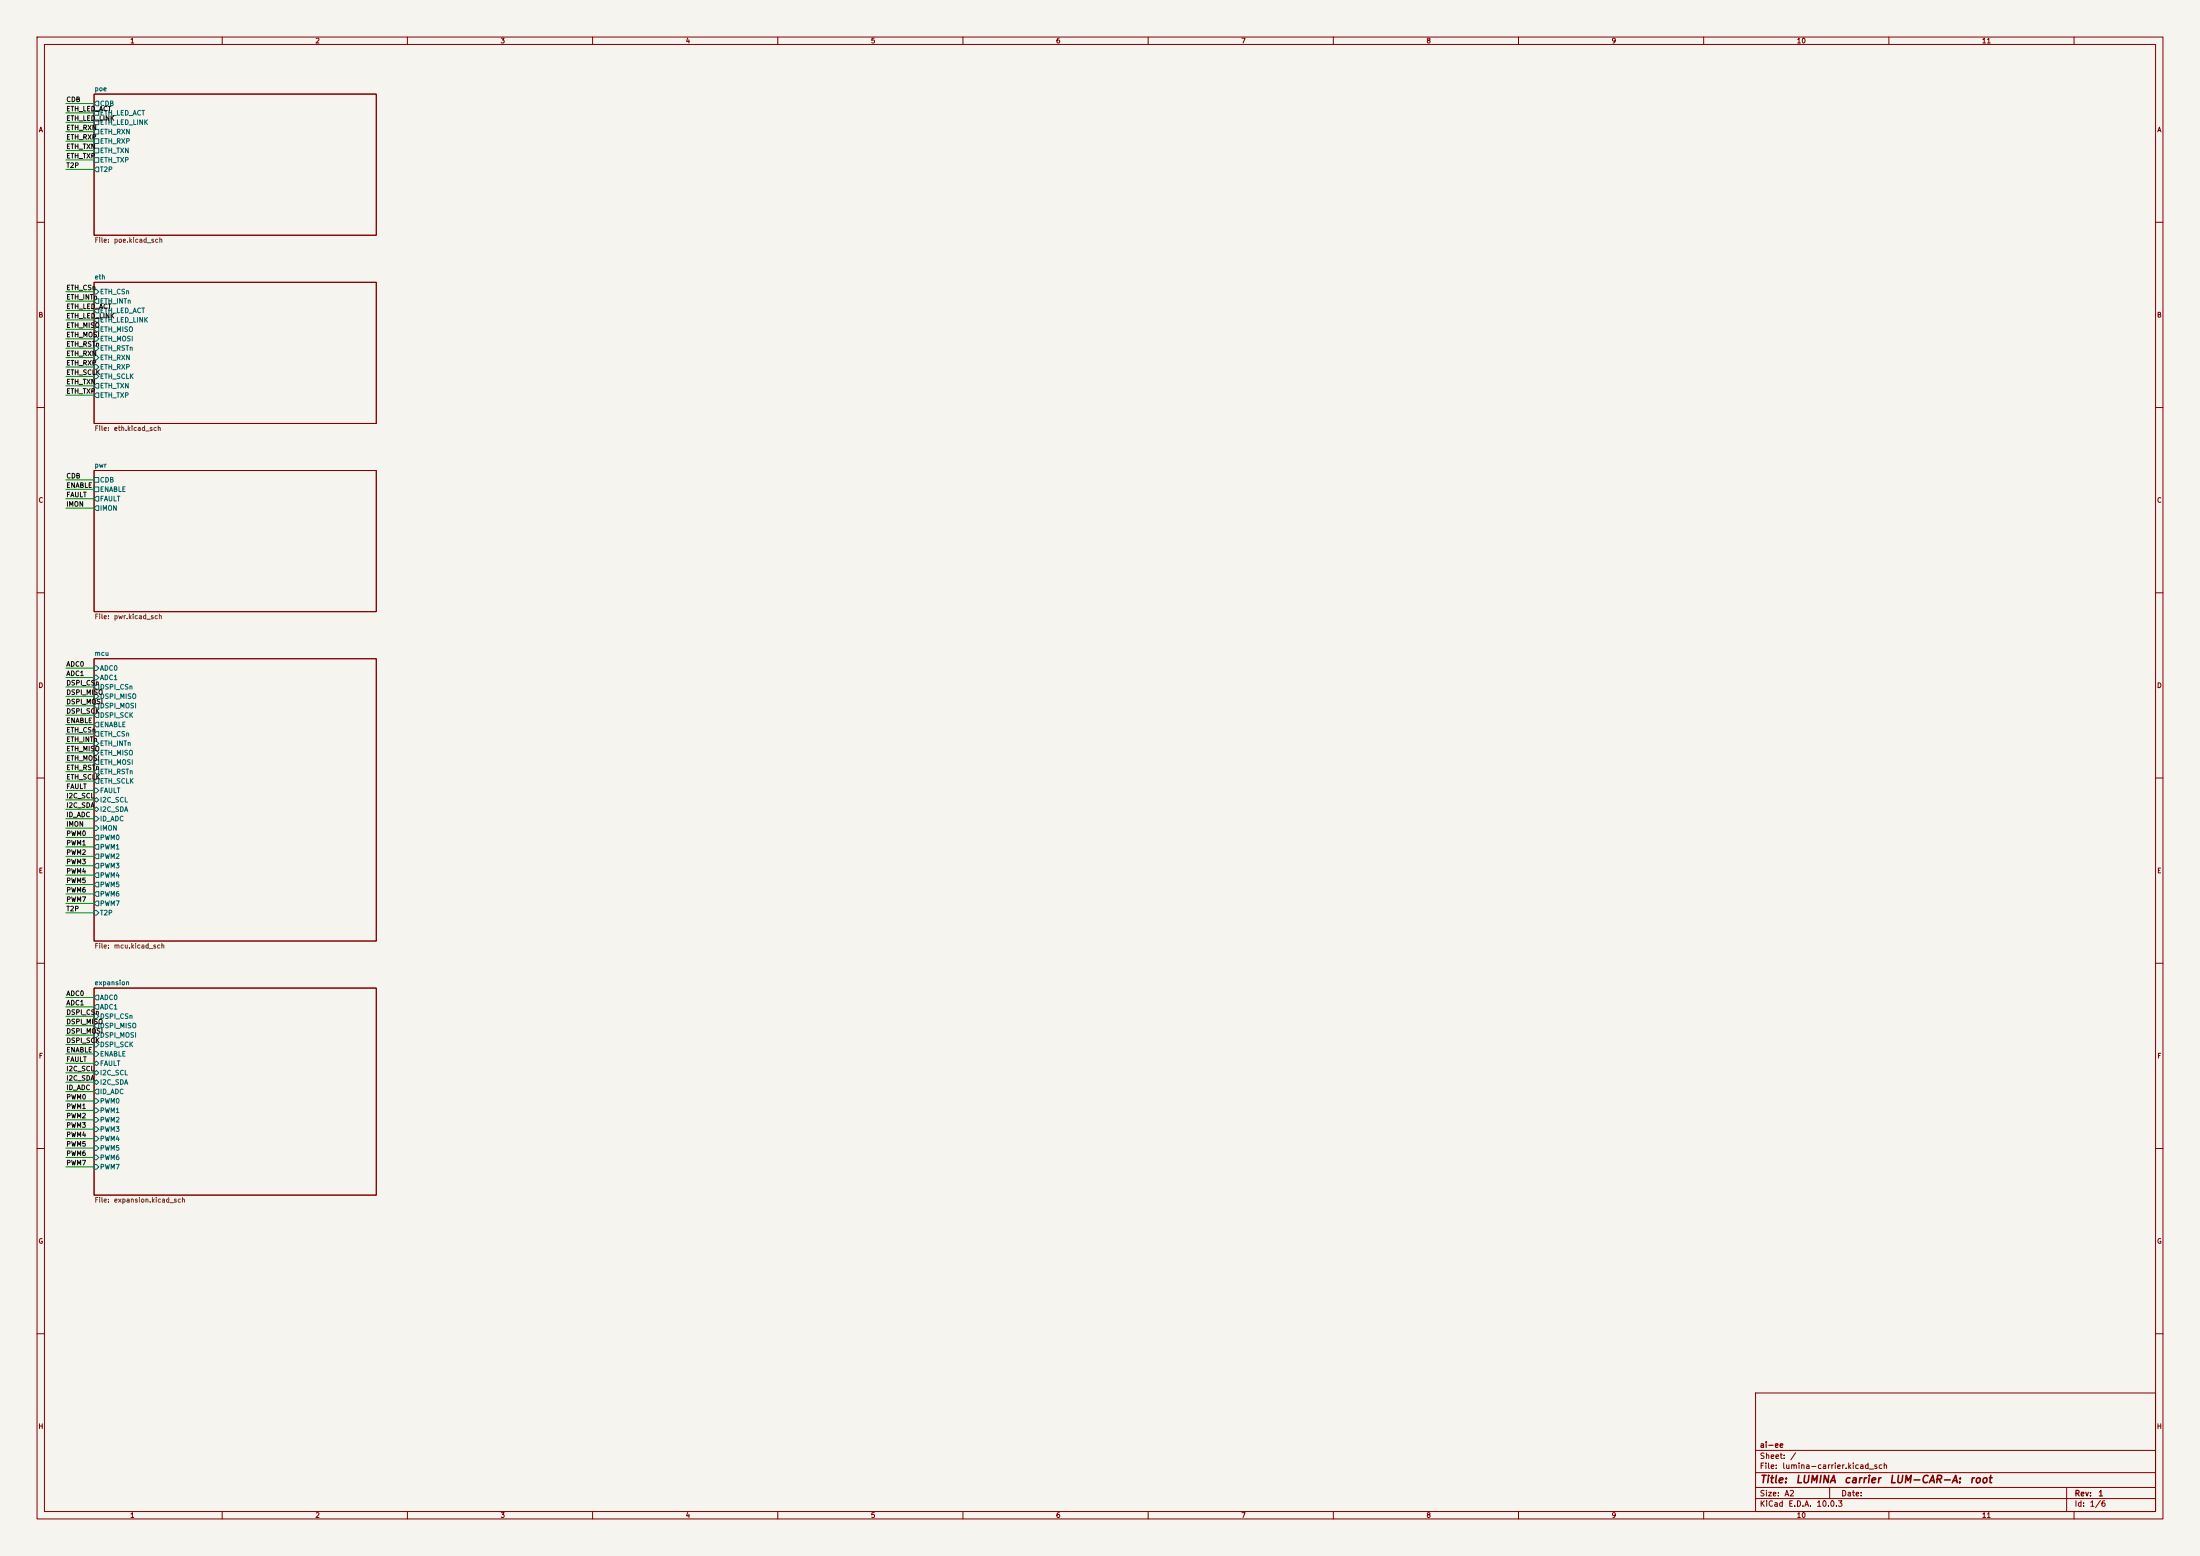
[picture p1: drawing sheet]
(kicad_sch
 (version 20250114)
 (generator "eeschema")
 (generator_version "9.0")
 (paper "A2")
 (title_block
  (title "LUMINA carrier LUM-CAR-A: root")
  (rev "1")
  (company "ai-ee"))
 (lib_symbols)
 (wire
  (pts (xy 25.4 27.94) (xy 17.78 27.94))
  (stroke (width 0) (type default)))
 (wire
  (pts (xy 25.4 30.48) (xy 17.78 30.48))
  (stroke (width 0) (type default)))
 (wire
  (pts (xy 25.4 33.02) (xy 17.78 33.02))
  (stroke (width 0) (type default)))
 (wire
  (pts (xy 25.4 35.56) (xy 17.78 35.56))
  (stroke (width 0) (type default)))
 (wire
  (pts (xy 25.4 38.1) (xy 17.78 38.1))
  (stroke (width 0) (type default)))
 (wire
  (pts (xy 25.4 40.64) (xy 17.78 40.64))
  (stroke (width 0) (type default)))
 (wire
  (pts (xy 25.4 43.18) (xy 17.78 43.18))
  (stroke (width 0) (type default)))
 (wire
  (pts (xy 25.4 45.72) (xy 17.78 45.72))
  (stroke (width 0) (type default)))
 (wire
  (pts (xy 25.4 78.74) (xy 17.78 78.74))
  (stroke (width 0) (type default)))
 (wire
  (pts (xy 25.4 81.28) (xy 17.78 81.28))
  (stroke (width 0) (type default)))
 (wire
  (pts (xy 25.4 83.82) (xy 17.78 83.82))
  (stroke (width 0) (type default)))
 (wire
  (pts (xy 25.4 86.36) (xy 17.78 86.36))
  (stroke (width 0) (type default)))
 (wire
  (pts (xy 25.4 88.9) (xy 17.78 88.9))
  (stroke (width 0) (type default)))
 (wire
  (pts (xy 25.4 91.44) (xy 17.78 91.44))
  (stroke (width 0) (type default)))
 (wire
  (pts (xy 25.4 93.98) (xy 17.78 93.98))
  (stroke (width 0) (type default)))
 (wire
  (pts (xy 25.4 96.52) (xy 17.78 96.52))
  (stroke (width 0) (type default)))
 (wire
  (pts (xy 25.4 99.06) (xy 17.78 99.06))
  (stroke (width 0) (type default)))
 (wire
  (pts (xy 25.4 101.6) (xy 17.78 101.6))
  (stroke (width 0) (type default)))
 (wire
  (pts (xy 25.4 104.14) (xy 17.78 104.14))
  (stroke (width 0) (type default)))
 (wire
  (pts (xy 25.4 106.68) (xy 17.78 106.68))
  (stroke (width 0) (type default)))
 (wire
  (pts (xy 25.4 129.54) (xy 17.78 129.54))
  (stroke (width 0) (type default)))
 (wire
  (pts (xy 25.4 132.08) (xy 17.78 132.08))
  (stroke (width 0) (type default)))
 (wire
  (pts (xy 25.4 134.62) (xy 17.78 134.62))
  (stroke (width 0) (type default)))
 (wire
  (pts (xy 25.4 137.16) (xy 17.78 137.16))
  (stroke (width 0) (type default)))
 (wire
  (pts (xy 25.4 180.34) (xy 17.78 180.34))
  (stroke (width 0) (type default)))
 (wire
  (pts (xy 25.4 182.88) (xy 17.78 182.88))
  (stroke (width 0) (type default)))
 (wire
  (pts (xy 25.4 185.42) (xy 17.78 185.42))
  (stroke (width 0) (type default)))
 (wire
  (pts (xy 25.4 187.96) (xy 17.78 187.96))
  (stroke (width 0) (type default)))
 (wire
  (pts (xy 25.4 190.5) (xy 17.78 190.5))
  (stroke (width 0) (type default)))
 (wire
  (pts (xy 25.4 193.04) (xy 17.78 193.04))
  (stroke (width 0) (type default)))
 (wire
  (pts (xy 25.4 195.58) (xy 17.78 195.58))
  (stroke (width 0) (type default)))
 (wire
  (pts (xy 25.4 198.12) (xy 17.78 198.12))
  (stroke (width 0) (type default)))
 (wire
  (pts (xy 25.4 200.66) (xy 17.78 200.66))
  (stroke (width 0) (type default)))
 (wire
  (pts (xy 25.4 203.2) (xy 17.78 203.2))
  (stroke (width 0) (type default)))
 (wire
  (pts (xy 25.4 205.74) (xy 17.78 205.74))
  (stroke (width 0) (type default)))
 (wire
  (pts (xy 25.4 208.28) (xy 17.78 208.28))
  (stroke (width 0) (type default)))
 (wire
  (pts (xy 25.4 210.82) (xy 17.78 210.82))
  (stroke (width 0) (type default)))
 (wire
  (pts (xy 25.4 213.36) (xy 17.78 213.36))
  (stroke (width 0) (type default)))
 (wire
  (pts (xy 25.4 215.9) (xy 17.78 215.9))
  (stroke (width 0) (type default)))
 (wire
  (pts (xy 25.4 218.44) (xy 17.78 218.44))
  (stroke (width 0) (type default)))
 (wire
  (pts (xy 25.4 220.98) (xy 17.78 220.98))
  (stroke (width 0) (type default)))
 (wire
  (pts (xy 25.4 223.52) (xy 17.78 223.52))
  (stroke (width 0) (type default)))
 (wire
  (pts (xy 25.4 226.06) (xy 17.78 226.06))
  (stroke (width 0) (type default)))
 (wire
  (pts (xy 25.4 228.6) (xy 17.78 228.6))
  (stroke (width 0) (type default)))
 (wire
  (pts (xy 25.4 231.14) (xy 17.78 231.14))
  (stroke (width 0) (type default)))
 (wire
  (pts (xy 25.4 233.68) (xy 17.78 233.68))
  (stroke (width 0) (type default)))
 (wire
  (pts (xy 25.4 236.22) (xy 17.78 236.22))
  (stroke (width 0) (type default)))
 (wire
  (pts (xy 25.4 238.76) (xy 17.78 238.76))
  (stroke (width 0) (type default)))
 (wire
  (pts (xy 25.4 241.3) (xy 17.78 241.3))
  (stroke (width 0) (type default)))
 (wire
  (pts (xy 25.4 243.84) (xy 17.78 243.84))
  (stroke (width 0) (type default)))
 (wire
  (pts (xy 25.4 246.38) (xy 17.78 246.38))
  (stroke (width 0) (type default)))
 (wire
  (pts (xy 25.4 269.24) (xy 17.78 269.24))
  (stroke (width 0) (type default)))
 (wire
  (pts (xy 25.4 271.78) (xy 17.78 271.78))
  (stroke (width 0) (type default)))
 (wire
  (pts (xy 25.4 274.32) (xy 17.78 274.32))
  (stroke (width 0) (type default)))
 (wire
  (pts (xy 25.4 276.86) (xy 17.78 276.86))
  (stroke (width 0) (type default)))
 (wire
  (pts (xy 25.4 279.4) (xy 17.78 279.4))
  (stroke (width 0) (type default)))
 (wire
  (pts (xy 25.4 281.94) (xy 17.78 281.94))
  (stroke (width 0) (type default)))
 (wire
  (pts (xy 25.4 284.48) (xy 17.78 284.48))
  (stroke (width 0) (type default)))
 (wire
  (pts (xy 25.4 287.02) (xy 17.78 287.02))
  (stroke (width 0) (type default)))
 (wire
  (pts (xy 25.4 289.56) (xy 17.78 289.56))
  (stroke (width 0) (type default)))
 (wire
  (pts (xy 25.4 292.1) (xy 17.78 292.1))
  (stroke (width 0) (type default)))
 (wire
  (pts (xy 25.4 294.64) (xy 17.78 294.64))
  (stroke (width 0) (type default)))
 (wire
  (pts (xy 25.4 297.18) (xy 17.78 297.18))
  (stroke (width 0) (type default)))
 (wire
  (pts (xy 25.4 299.72) (xy 17.78 299.72))
  (stroke (width 0) (type default)))
 (wire
  (pts (xy 25.4 302.26) (xy 17.78 302.26))
  (stroke (width 0) (type default)))
 (wire
  (pts (xy 25.4 304.8) (xy 17.78 304.8))
  (stroke (width 0) (type default)))
 (wire
  (pts (xy 25.4 307.34) (xy 17.78 307.34))
  (stroke (width 0) (type default)))
 (wire
  (pts (xy 25.4 309.88) (xy 17.78 309.88))
  (stroke (width 0) (type default)))
 (wire
  (pts (xy 25.4 312.42) (xy 17.78 312.42))
  (stroke (width 0) (type default)))
 (wire
  (pts (xy 25.4 314.96) (xy 17.78 314.96))
  (stroke (width 0) (type default)))
 (label "CDB"
  (at 17.78 27.94 0)
  (effects (font (size 1.27 1.27)) (justify left bottom)))
 (label "ETH_LED_ACT"
  (at 17.78 30.48 0)
  (effects (font (size 1.27 1.27)) (justify left bottom)))
 (label "ETH_LED_LINK"
  (at 17.78 33.02 0)
  (effects (font (size 1.27 1.27)) (justify left bottom)))
 (label "ETH_RXN"
  (at 17.78 35.56 0)
  (effects (font (size 1.27 1.27)) (justify left bottom)))
 (label "ETH_RXP"
  (at 17.78 38.1 0)
  (effects (font (size 1.27 1.27)) (justify left bottom)))
 (label "ETH_TXN"
  (at 17.78 40.64 0)
  (effects (font (size 1.27 1.27)) (justify left bottom)))
 (label "ETH_TXP"
  (at 17.78 43.18 0)
  (effects (font (size 1.27 1.27)) (justify left bottom)))
 (label "T2P"
  (at 17.78 45.72 0)
  (effects (font (size 1.27 1.27)) (justify left bottom)))
 (label "ETH_CSn"
  (at 17.78 78.74 0)
  (effects (font (size 1.27 1.27)) (justify left bottom)))
 (label "ETH_INTn"
  (at 17.78 81.28 0)
  (effects (font (size 1.27 1.27)) (justify left bottom)))
 (label "ETH_LED_ACT"
  (at 17.78 83.82 0)
  (effects (font (size 1.27 1.27)) (justify left bottom)))
 (label "ETH_LED_LINK"
  (at 17.78 86.36 0)
  (effects (font (size 1.27 1.27)) (justify left bottom)))
 (label "ETH_MISO"
  (at 17.78 88.9 0)
  (effects (font (size 1.27 1.27)) (justify left bottom)))
 (label "ETH_MOSI"
  (at 17.78 91.44 0)
  (effects (font (size 1.27 1.27)) (justify left bottom)))
 (label "ETH_RSTn"
  (at 17.78 93.98 0)
  (effects (font (size 1.27 1.27)) (justify left bottom)))
 (label "ETH_RXN"
  (at 17.78 96.52 0)
  (effects (font (size 1.27 1.27)) (justify left bottom)))
 (label "ETH_RXP"
  (at 17.78 99.06 0)
  (effects (font (size 1.27 1.27)) (justify left bottom)))
 (label "ETH_SCLK"
  (at 17.78 101.6 0)
  (effects (font (size 1.27 1.27)) (justify left bottom)))
 (label "ETH_TXN"
  (at 17.78 104.14 0)
  (effects (font (size 1.27 1.27)) (justify left bottom)))
 (label "ETH_TXP"
  (at 17.78 106.68 0)
  (effects (font (size 1.27 1.27)) (justify left bottom)))
 (label "CDB"
  (at 17.78 129.54 0)
  (effects (font (size 1.27 1.27)) (justify left bottom)))
 (label "ENABLE"
  (at 17.78 132.08 0)
  (effects (font (size 1.27 1.27)) (justify left bottom)))
 (label "FAULT"
  (at 17.78 134.62 0)
  (effects (font (size 1.27 1.27)) (justify left bottom)))
 (label "IMON"
  (at 17.78 137.16 0)
  (effects (font (size 1.27 1.27)) (justify left bottom)))
 (label "ADC0"
  (at 17.78 180.34 0)
  (effects (font (size 1.27 1.27)) (justify left bottom)))
 (label "ADC1"
  (at 17.78 182.88 0)
  (effects (font (size 1.27 1.27)) (justify left bottom)))
 (label "DSPI_CSn"
  (at 17.78 185.42 0)
  (effects (font (size 1.27 1.27)) (justify left bottom)))
 (label "DSPI_MISO"
  (at 17.78 187.96 0)
  (effects (font (size 1.27 1.27)) (justify left bottom)))
 (label "DSPI_MOSI"
  (at 17.78 190.5 0)
  (effects (font (size 1.27 1.27)) (justify left bottom)))
 (label "DSPI_SCK"
  (at 17.78 193.04 0)
  (effects (font (size 1.27 1.27)) (justify left bottom)))
 (label "ENABLE"
  (at 17.78 195.58 0)
  (effects (font (size 1.27 1.27)) (justify left bottom)))
 (label "ETH_CSn"
  (at 17.78 198.12 0)
  (effects (font (size 1.27 1.27)) (justify left bottom)))
 (label "ETH_INTn"
  (at 17.78 200.66 0)
  (effects (font (size 1.27 1.27)) (justify left bottom)))
 (label "ETH_MISO"
  (at 17.78 203.2 0)
  (effects (font (size 1.27 1.27)) (justify left bottom)))
 (label "ETH_MOSI"
  (at 17.78 205.74 0)
  (effects (font (size 1.27 1.27)) (justify left bottom)))
 (label "ETH_RSTn"
  (at 17.78 208.28 0)
  (effects (font (size 1.27 1.27)) (justify left bottom)))
 (label "ETH_SCLK"
  (at 17.78 210.82 0)
  (effects (font (size 1.27 1.27)) (justify left bottom)))
 (label "FAULT"
  (at 17.78 213.36 0)
  (effects (font (size 1.27 1.27)) (justify left bottom)))
 (label "I2C_SCL"
  (at 17.78 215.9 0)
  (effects (font (size 1.27 1.27)) (justify left bottom)))
 (label "I2C_SDA"
  (at 17.78 218.44 0)
  (effects (font (size 1.27 1.27)) (justify left bottom)))
 (label "ID_ADC"
  (at 17.78 220.98 0)
  (effects (font (size 1.27 1.27)) (justify left bottom)))
 (label "IMON"
  (at 17.78 223.52 0)
  (effects (font (size 1.27 1.27)) (justify left bottom)))
 (label "PWM0"
  (at 17.78 226.06 0)
  (effects (font (size 1.27 1.27)) (justify left bottom)))
 (label "PWM1"
  (at 17.78 228.6 0)
  (effects (font (size 1.27 1.27)) (justify left bottom)))
 (label "PWM2"
  (at 17.78 231.14 0)
  (effects (font (size 1.27 1.27)) (justify left bottom)))
 (label "PWM3"
  (at 17.78 233.68 0)
  (effects (font (size 1.27 1.27)) (justify left bottom)))
 (label "PWM4"
  (at 17.78 236.22 0)
  (effects (font (size 1.27 1.27)) (justify left bottom)))
 (label "PWM5"
  (at 17.78 238.76 0)
  (effects (font (size 1.27 1.27)) (justify left bottom)))
 (label "PWM6"
  (at 17.78 241.3 0)
  (effects (font (size 1.27 1.27)) (justify left bottom)))
 (label "PWM7"
  (at 17.78 243.84 0)
  (effects (font (size 1.27 1.27)) (justify left bottom)))
 (label "T2P"
  (at 17.78 246.38 0)
  (effects (font (size 1.27 1.27)) (justify left bottom)))
 (label "ADC0"
  (at 17.78 269.24 0)
  (effects (font (size 1.27 1.27)) (justify left bottom)))
 (label "ADC1"
  (at 17.78 271.78 0)
  (effects (font (size 1.27 1.27)) (justify left bottom)))
 (label "DSPI_CSn"
  (at 17.78 274.32 0)
  (effects (font (size 1.27 1.27)) (justify left bottom)))
 (label "DSPI_MISO"
  (at 17.78 276.86 0)
  (effects (font (size 1.27 1.27)) (justify left bottom)))
 (label "DSPI_MOSI"
  (at 17.78 279.4 0)
  (effects (font (size 1.27 1.27)) (justify left bottom)))
 (label "DSPI_SCK"
  (at 17.78 281.94 0)
  (effects (font (size 1.27 1.27)) (justify left bottom)))
 (label "ENABLE"
  (at 17.78 284.48 0)
  (effects (font (size 1.27 1.27)) (justify left bottom)))
 (label "FAULT"
  (at 17.78 287.02 0)
  (effects (font (size 1.27 1.27)) (justify left bottom)))
 (label "I2C_SCL"
  (at 17.78 289.56 0)
  (effects (font (size 1.27 1.27)) (justify left bottom)))
 (label "I2C_SDA"
  (at 17.78 292.1 0)
  (effects (font (size 1.27 1.27)) (justify left bottom)))
 (label "ID_ADC"
  (at 17.78 294.64 0)
  (effects (font (size 1.27 1.27)) (justify left bottom)))
 (label "PWM0"
  (at 17.78 297.18 0)
  (effects (font (size 1.27 1.27)) (justify left bottom)))
 (label "PWM1"
  (at 17.78 299.72 0)
  (effects (font (size 1.27 1.27)) (justify left bottom)))
 (label "PWM2"
  (at 17.78 302.26 0)
  (effects (font (size 1.27 1.27)) (justify left bottom)))
 (label "PWM3"
  (at 17.78 304.8 0)
  (effects (font (size 1.27 1.27)) (justify left bottom)))
 (label "PWM4"
  (at 17.78 307.34 0)
  (effects (font (size 1.27 1.27)) (justify left bottom)))
 (label "PWM5"
  (at 17.78 309.88 0)
  (effects (font (size 1.27 1.27)) (justify left bottom)))
 (label "PWM6"
  (at 17.78 312.42 0)
  (effects (font (size 1.27 1.27)) (justify left bottom)))
 (label "PWM7"
  (at 17.78 314.96 0)
  (effects (font (size 1.27 1.27)) (justify left bottom)))
 (sheet
  (at 25.4 25.4)
  (size 76.2 38.1)
  (exclude_from_sim no)
  (in_bom yes)
  (on_board yes)
  (dnp no)
  (fields_autoplaced yes)
  (stroke (width 0.1524) (type solid))
  (fill (color 0 0 0 0.0000))
  (property "Sheetname" "poe" (at 25.4 24.6884 0) (effects (font (size 1.27 1.27)) (justify left bottom)))
  (property "Sheetfile" "poe.kicad_sch" (at 25.4 64.0846 0) (effects (font (size 1.27 1.27)) (justify left top)))
  (pin "CDB" output (at 25.4 27.94 180) (effects (font (size 1.27 1.27)) (justify left)))
  (pin "ETH_LED_ACT" passive (at 25.4 30.48 180) (effects (font (size 1.27 1.27)) (justify left)))
  (pin "ETH_LED_LINK" passive (at 25.4 33.02 180) (effects (font (size 1.27 1.27)) (justify left)))
  (pin "ETH_RXN" passive (at 25.4 35.56 180) (effects (font (size 1.27 1.27)) (justify left)))
  (pin "ETH_RXP" passive (at 25.4 38.1 180) (effects (font (size 1.27 1.27)) (justify left)))
  (pin "ETH_TXN" passive (at 25.4 40.64 180) (effects (font (size 1.27 1.27)) (justify left)))
  (pin "ETH_TXP" passive (at 25.4 43.18 180) (effects (font (size 1.27 1.27)) (justify left)))
  (pin "T2P" output (at 25.4 45.72 180) (effects (font (size 1.27 1.27)) (justify left)))
  (instances (project None (path ""
    (page "2")))))
 (sheet
  (at 25.4 76.2)
  (size 76.2 38.1)
  (exclude_from_sim no)
  (in_bom yes)
  (on_board yes)
  (dnp no)
  (fields_autoplaced yes)
  (stroke (width 0.1524) (type solid))
  (fill (color 0 0 0 0.0000))
  (property "Sheetname" "eth" (at 25.4 75.4884 0) (effects (font (size 1.27 1.27)) (justify left bottom)))
  (property "Sheetfile" "eth.kicad_sch" (at 25.4 114.8846 0) (effects (font (size 1.27 1.27)) (justify left top)))
  (pin "ETH_CSn" input (at 25.4 78.74 180) (effects (font (size 1.27 1.27)) (justify left)))
  (pin "ETH_INTn" output (at 25.4 81.28 180) (effects (font (size 1.27 1.27)) (justify left)))
  (pin "ETH_LED_ACT" output (at 25.4 83.82 180) (effects (font (size 1.27 1.27)) (justify left)))
  (pin "ETH_LED_LINK" output (at 25.4 86.36 180) (effects (font (size 1.27 1.27)) (justify left)))
  (pin "ETH_MISO" output (at 25.4 88.9 180) (effects (font (size 1.27 1.27)) (justify left)))
  (pin "ETH_MOSI" input (at 25.4 91.44 180) (effects (font (size 1.27 1.27)) (justify left)))
  (pin "ETH_RSTn" input (at 25.4 93.98 180) (effects (font (size 1.27 1.27)) (justify left)))
  (pin "ETH_RXN" input (at 25.4 96.52 180) (effects (font (size 1.27 1.27)) (justify left)))
  (pin "ETH_RXP" input (at 25.4 99.06 180) (effects (font (size 1.27 1.27)) (justify left)))
  (pin "ETH_SCLK" input (at 25.4 101.6 180) (effects (font (size 1.27 1.27)) (justify left)))
  (pin "ETH_TXN" output (at 25.4 104.14 180) (effects (font (size 1.27 1.27)) (justify left)))
  (pin "ETH_TXP" output (at 25.4 106.68 180) (effects (font (size 1.27 1.27)) (justify left)))
  (instances (project None (path ""
    (page "2")))))
 (sheet
  (at 25.4 127)
  (size 76.2 38.1)
  (exclude_from_sim no)
  (in_bom yes)
  (on_board yes)
  (dnp no)
  (fields_autoplaced yes)
  (stroke (width 0.1524) (type solid))
  (fill (color 0 0 0 0.0000))
  (property "Sheetname" "pwr" (at 25.4 126.2884 0) (effects (font (size 1.27 1.27)) (justify left bottom)))
  (property "Sheetfile" "pwr.kicad_sch" (at 25.4 165.6846 0) (effects (font (size 1.27 1.27)) (justify left top)))
  (pin "CDB" passive (at 25.4 129.54 180) (effects (font (size 1.27 1.27)) (justify left)))
  (pin "ENABLE" passive (at 25.4 132.08 180) (effects (font (size 1.27 1.27)) (justify left)))
  (pin "FAULT" output (at 25.4 134.62 180) (effects (font (size 1.27 1.27)) (justify left)))
  (pin "IMON" output (at 25.4 137.16 180) (effects (font (size 1.27 1.27)) (justify left)))
  (instances (project None (path ""
    (page "2")))))
 (sheet
  (at 25.4 177.8)
  (size 76.2 76.2)
  (exclude_from_sim no)
  (in_bom yes)
  (on_board yes)
  (dnp no)
  (fields_autoplaced yes)
  (stroke (width 0.1524) (type solid))
  (fill (color 0 0 0 0.0000))
  (property "Sheetname" "mcu" (at 25.4 177.0884 0) (effects (font (size 1.27 1.27)) (justify left bottom)))
  (property "Sheetfile" "mcu.kicad_sch" (at 25.4 254.5846 0) (effects (font (size 1.27 1.27)) (justify left top)))
  (pin "ADC0" input (at 25.4 180.34 180) (effects (font (size 1.27 1.27)) (justify left)))
  (pin "ADC1" input (at 25.4 182.88 180) (effects (font (size 1.27 1.27)) (justify left)))
  (pin "DSPI_CSn" output (at 25.4 185.42 180) (effects (font (size 1.27 1.27)) (justify left)))
  (pin "DSPI_MISO" input (at 25.4 187.96 180) (effects (font (size 1.27 1.27)) (justify left)))
  (pin "DSPI_MOSI" output (at 25.4 190.5 180) (effects (font (size 1.27 1.27)) (justify left)))
  (pin "DSPI_SCK" output (at 25.4 193.04 180) (effects (font (size 1.27 1.27)) (justify left)))
  (pin "ENABLE" output (at 25.4 195.58 180) (effects (font (size 1.27 1.27)) (justify left)))
  (pin "ETH_CSn" output (at 25.4 198.12 180) (effects (font (size 1.27 1.27)) (justify left)))
  (pin "ETH_INTn" input (at 25.4 200.66 180) (effects (font (size 1.27 1.27)) (justify left)))
  (pin "ETH_MISO" input (at 25.4 203.2 180) (effects (font (size 1.27 1.27)) (justify left)))
  (pin "ETH_MOSI" output (at 25.4 205.74 180) (effects (font (size 1.27 1.27)) (justify left)))
  (pin "ETH_RSTn" output (at 25.4 208.28 180) (effects (font (size 1.27 1.27)) (justify left)))
  (pin "ETH_SCLK" output (at 25.4 210.82 180) (effects (font (size 1.27 1.27)) (justify left)))
  (pin "FAULT" input (at 25.4 213.36 180) (effects (font (size 1.27 1.27)) (justify left)))
  (pin "I2C_SCL" bidirectional (at 25.4 215.9 180) (effects (font (size 1.27 1.27)) (justify left)))
  (pin "I2C_SDA" bidirectional (at 25.4 218.44 180) (effects (font (size 1.27 1.27)) (justify left)))
  (pin "ID_ADC" input (at 25.4 220.98 180) (effects (font (size 1.27 1.27)) (justify left)))
  (pin "IMON" input (at 25.4 223.52 180) (effects (font (size 1.27 1.27)) (justify left)))
  (pin "PWM0" output (at 25.4 226.06 180) (effects (font (size 1.27 1.27)) (justify left)))
  (pin "PWM1" output (at 25.4 228.6 180) (effects (font (size 1.27 1.27)) (justify left)))
  (pin "PWM2" output (at 25.4 231.14 180) (effects (font (size 1.27 1.27)) (justify left)))
  (pin "PWM3" output (at 25.4 233.68 180) (effects (font (size 1.27 1.27)) (justify left)))
  (pin "PWM4" output (at 25.4 236.22 180) (effects (font (size 1.27 1.27)) (justify left)))
  (pin "PWM5" output (at 25.4 238.76 180) (effects (font (size 1.27 1.27)) (justify left)))
  (pin "PWM6" output (at 25.4 241.3 180) (effects (font (size 1.27 1.27)) (justify left)))
  (pin "PWM7" output (at 25.4 243.84 180) (effects (font (size 1.27 1.27)) (justify left)))
  (pin "T2P" input (at 25.4 246.38 180) (effects (font (size 1.27 1.27)) (justify left)))
  (instances (project None (path ""
    (page "2")))))
 (sheet
  (at 25.4 266.7)
  (size 76.2 55.88)
  (exclude_from_sim no)
  (in_bom yes)
  (on_board yes)
  (dnp no)
  (fields_autoplaced yes)
  (stroke (width 0.1524) (type solid))
  (fill (color 0 0 0 0.0000))
  (property "Sheetname" "expansion" (at 25.4 265.9884 0) (effects (font (size 1.27 1.27)) (justify left bottom)))
  (property "Sheetfile" "expansion.kicad_sch" (at 25.4 323.1646 0) (effects (font (size 1.27 1.27)) (justify left top)))
  (pin "ADC0" output (at 25.4 269.24 180) (effects (font (size 1.27 1.27)) (justify left)))
  (pin "ADC1" output (at 25.4 271.78 180) (effects (font (size 1.27 1.27)) (justify left)))
  (pin "DSPI_CSn" input (at 25.4 274.32 180) (effects (font (size 1.27 1.27)) (justify left)))
  (pin "DSPI_MISO" output (at 25.4 276.86 180) (effects (font (size 1.27 1.27)) (justify left)))
  (pin "DSPI_MOSI" input (at 25.4 279.4 180) (effects (font (size 1.27 1.27)) (justify left)))
  (pin "DSPI_SCK" input (at 25.4 281.94 180) (effects (font (size 1.27 1.27)) (justify left)))
  (pin "ENABLE" input (at 25.4 284.48 180) (effects (font (size 1.27 1.27)) (justify left)))
  (pin "FAULT" bidirectional (at 25.4 287.02 180) (effects (font (size 1.27 1.27)) (justify left)))
  (pin "I2C_SCL" bidirectional (at 25.4 289.56 180) (effects (font (size 1.27 1.27)) (justify left)))
  (pin "I2C_SDA" bidirectional (at 25.4 292.1 180) (effects (font (size 1.27 1.27)) (justify left)))
  (pin "ID_ADC" output (at 25.4 294.64 180) (effects (font (size 1.27 1.27)) (justify left)))
  (pin "PWM0" input (at 25.4 297.18 180) (effects (font (size 1.27 1.27)) (justify left)))
  (pin "PWM1" input (at 25.4 299.72 180) (effects (font (size 1.27 1.27)) (justify left)))
  (pin "PWM2" input (at 25.4 302.26 180) (effects (font (size 1.27 1.27)) (justify left)))
  (pin "PWM3" input (at 25.4 304.8 180) (effects (font (size 1.27 1.27)) (justify left)))
  (pin "PWM4" input (at 25.4 307.34 180) (effects (font (size 1.27 1.27)) (justify left)))
  (pin "PWM5" input (at 25.4 309.88 180) (effects (font (size 1.27 1.27)) (justify left)))
  (pin "PWM6" input (at 25.4 312.42 180) (effects (font (size 1.27 1.27)) (justify left)))
  (pin "PWM7" input (at 25.4 314.96 180) (effects (font (size 1.27 1.27)) (justify left)))
  (instances (project None (path ""
    (page "2")))))
 (sheet_instances
  (path ""
   (page "1")))
 (embedded_fonts no))
